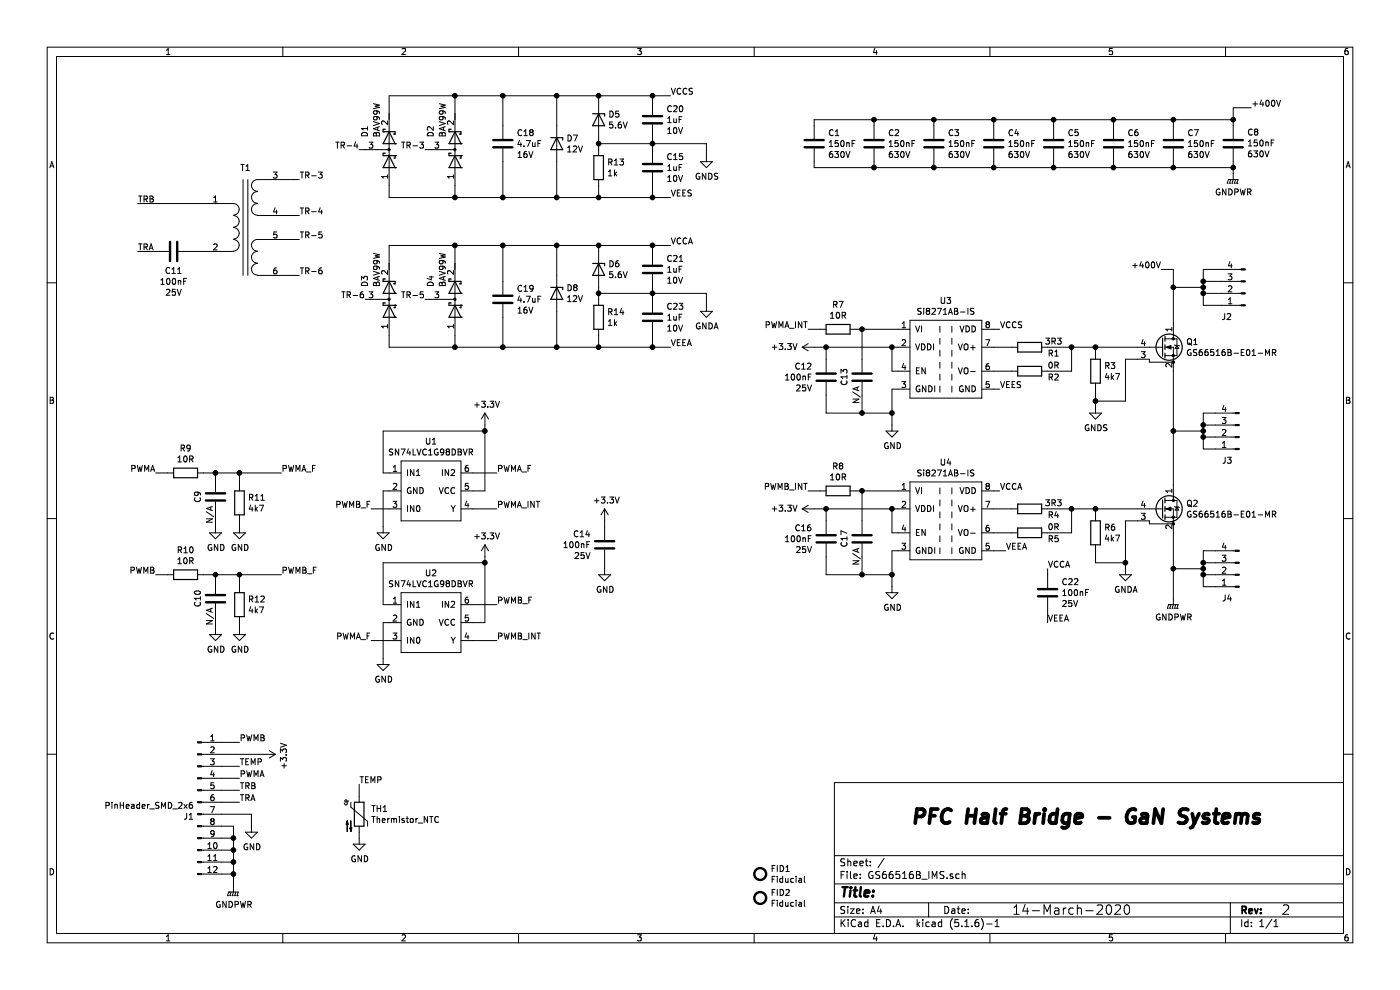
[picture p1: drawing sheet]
EESchema Schematic File Version 4
EELAYER 30 0
EELAYER END
$Descr A4 11693 8268
encoding utf-8
Sheet 1 1
Title ""
Date ""
Rev ""
Comp ""
Comment1 ""
Comment2 ""
Comment3 ""
Comment4 ""
$EndDescr
$Comp
L #MyLibrary:SI8271 U3
U 1 1
P 7900 3000
F 0 "U3" H 7900 3490 50  0000 C CNN
F 1 "Si8271AB-IS" H 7900 3399 50  0000 C CNN
F 2 "Package_SO:SOIC-8_3.9x4.9mm_P1.27mm" H 7900 3100 50  0001 C CNN
F 3 "" H 7900 3100 50  0001 C CNN
	1    7900 3000
	1    0    0    -1  
$EndComp
$Comp
L Connector:Conn_01x04_Male J2
U 1 1
P 10400 2450
F 0 "J2" H 10600 2650 50  0000 R CNN
F 1 "PinHeader_SMD_1x4" H 10700 2600 50  0001 R CNN
F 2 "bps-library:PinHeader_SMD_Horizontal_2.00mm_1x4_Modified" H 10400 2450 50  0001 C CNN
F 3 "~" H 10400 2450 50  0001 C CNN
	1    10400 2450
	-1   0    0    1   
$EndComp
$Comp
L Connector:Conn_01x04_Male J3
U 1 1
P 10350 3650
F 0 "J3" H 10450 3850 50  0000 C CNN
F 1 "PinHeader_SMD_1x4" H 10458 3840 50  0001 C CNN
F 2 "bps-library:PinHeader_SMD_Horizontal_2.00mm_1x4_Modified" H 10350 3650 50  0001 C CNN
F 3 "~" H 10350 3650 50  0001 C CNN
	1    10350 3650
	-1   0    0    1   
$EndComp
$Comp
L Connector:Conn_01x04_Male J4
U 1 1
P 10350 4800
F 0 "J4" H 10450 5000 50  0000 C CNN
F 1 "PinHeader_SMD_1x4" H 10458 4990 50  0001 C CNN
F 2 "bps-library:PinHeader_SMD_Horizontal_2.00mm_1x4_Modified" H 10350 4800 50  0001 C CNN
F 3 "~" H 10350 4800 50  0001 C CNN
	1    10350 4800
	-1   0    0    1   
$EndComp
$Comp
L Device:Transformer_1P_2S T1
U 1 1
P 2050 1900
F 0 "T1" H 2050 2400 50  0000 C CNN
F 1 " " H 2050 2390 50  0000 C CNN
F 2 "bps-library:Transformer_BPS_WCT.00171" H 2050 1900 50  0001 C CNN
F 3 "~" H 2050 1900 50  0001 C CNN
	1    2050 1900
	1    0    0    -1  
$EndComp
$Comp
L Device:C C1
U 1 1
P 6800 1200
F 0 "C1" H 6685 1291 50  0000 R CNN
F 1 "150nF" H 6685 1200 50  0000 R CNN
F 2 "Capacitor_SMD:C_1210_3225Metric" H 6838 1050 50  0001 C CNN
F 3 "~" H 6800 1200 50  0001 C CNN
F 4 "630V" H 6685 1109 50  0000 R CNN "Voltage"
	1    6800 1200
	-1   0    0    -1  
$EndComp
Wire Wire Line
	6800 1050 6800 1000
Wire Wire Line
	6800 1000 7300 1000
Wire Wire Line
	10300 1050 10300 1000
Wire Wire Line
	9800 1050 9800 1000
Connection ~ 9800 1000
Wire Wire Line
	9800 1000 10300 1000
Wire Wire Line
	9300 1050 9300 1000
Connection ~ 9300 1000
Wire Wire Line
	9300 1000 9800 1000
Wire Wire Line
	8800 1050 8800 1000
Connection ~ 8800 1000
Wire Wire Line
	8800 1000 9300 1000
Wire Wire Line
	8300 1050 8300 1000
Connection ~ 8300 1000
Wire Wire Line
	8300 1000 8800 1000
Wire Wire Line
	7800 1050 7800 1000
Connection ~ 7800 1000
Wire Wire Line
	7800 1000 8300 1000
Wire Wire Line
	7300 1050 7300 1000
Connection ~ 7300 1000
Wire Wire Line
	7300 1000 7800 1000
$Comp
L power:GNDPWR #PWR0101
U 1 1
P 9800 5000
F 0 "#PWR0101" H 9800 4800 50  0001 C CNN
F 1 "GNDPWR" H 9804 4846 50  0000 C CNN
F 2 "" H 9800 4950 50  0001 C CNN
F 3 "" H 9800 4950 50  0001 C CNN
	1    9800 5000
	1    0    0    -1  
$EndComp
$Comp
L power:GNDPWR #PWR0102
U 1 1
P 10300 1450
F 0 "#PWR0102" H 10300 1250 50  0001 C CNN
F 1 "GNDPWR" H 10304 1296 50  0000 C CNN
F 2 "" H 10300 1400 50  0001 C CNN
F 3 "" H 10300 1400 50  0001 C CNN
	1    10300 1450
	1    0    0    -1  
$EndComp
$Comp
L power:GNDS #PWR0106
U 1 1
P 9150 3400
F 0 "#PWR0106" H 9150 3150 50  0001 C CNN
F 1 "GNDS" H 9155 3227 50  0000 C CNN
F 2 "" H 9150 3400 50  0001 C CNN
F 3 "" H 9150 3400 50  0001 C CNN
	1    9150 3400
	1    0    0    -1  
$EndComp
Wire Wire Line
	8350 2750 8300 2750
Wire Wire Line
	8300 2900 8450 2900
Wire Wire Line
	10200 2550 10050 2550
Wire Wire Line
	10050 2550 10050 2450
Wire Wire Line
	10050 2250 10200 2250
Wire Wire Line
	10200 2450 10050 2450
Connection ~ 10050 2450
Wire Wire Line
	10050 2450 10050 2400
Wire Wire Line
	10050 2350 10200 2350
Connection ~ 10050 2350
Wire Wire Line
	10050 2350 10050 2250
Wire Wire Line
	10300 1350 10300 1400
Wire Wire Line
	10300 1400 9800 1400
Wire Wire Line
	9800 1400 9800 1350
Connection ~ 10300 1400
Wire Wire Line
	10300 1400 10300 1450
Wire Wire Line
	9800 1400 9300 1400
Wire Wire Line
	9300 1400 9300 1350
Connection ~ 9800 1400
Wire Wire Line
	9300 1400 8800 1400
Wire Wire Line
	8800 1400 8800 1350
Connection ~ 9300 1400
Wire Wire Line
	8800 1400 8300 1400
Wire Wire Line
	8300 1400 8300 1350
Connection ~ 8800 1400
Wire Wire Line
	8300 1400 7800 1400
Wire Wire Line
	7800 1400 7800 1350
Connection ~ 8300 1400
Wire Wire Line
	7800 1400 7300 1400
Wire Wire Line
	7300 1400 7300 1350
Connection ~ 7800 1400
Wire Wire Line
	8750 2900 8950 2900
Wire Wire Line
	8300 3100 8450 3100
Wire Wire Line
	8950 3100 8950 2900
Connection ~ 8950 2900
Wire Wire Line
	8950 2900 9150 2900
Wire Wire Line
	8750 3100 8950 3100
Wire Wire Line
	9150 2950 9150 2900
Connection ~ 9150 2900
Wire Wire Line
	9500 3000 9400 3000
$Comp
L Device:R R3
U 1 1
P 9150 3100
F 0 "R3" H 9220 3146 50  0000 L CNN
F 1 "4k7" H 9220 3055 50  0000 L CNN
F 2 "Resistor_SMD:R_0402_1005Metric" V 9080 3100 50  0001 C CNN
F 3 "~" H 9150 3100 50  0001 C CNN
	1    9150 3100
	1    0    0    -1  
$EndComp
Wire Wire Line
	9150 3250 9150 3350
Wire Wire Line
	9400 3000 9400 3350
Wire Wire Line
	8350 3250 8300 3250
Connection ~ 9150 3350
Wire Wire Line
	9150 2900 9500 2900
Wire Wire Line
	9150 3350 9400 3350
$Comp
L #MyLibrary:SI8271 U4
U 1 1
P 7900 4350
F 0 "U4" H 7900 4840 50  0000 C CNN
F 1 "Si8271AB-IS" H 7900 4749 50  0000 C CNN
F 2 "Package_SO:SOIC-8_3.9x4.9mm_P1.27mm" H 7900 4450 50  0001 C CNN
F 3 "" H 7900 4450 50  0001 C CNN
	1    7900 4350
	1    0    0    -1  
$EndComp
Wire Wire Line
	8350 4100 8300 4100
Wire Wire Line
	8300 4250 8450 4250
Wire Wire Line
	8750 4250 8950 4250
Wire Wire Line
	8300 4450 8450 4450
Wire Wire Line
	8950 4450 8950 4250
Connection ~ 8950 4250
Wire Wire Line
	8950 4250 9150 4250
Wire Wire Line
	8750 4450 8950 4450
Wire Wire Line
	9150 4300 9150 4250
Connection ~ 9150 4250
Wire Wire Line
	9500 4350 9400 4350
$Comp
L Device:R R6
U 1 1
P 9150 4450
F 0 "R6" H 9220 4496 50  0000 L CNN
F 1 "4k7" H 9220 4405 50  0000 L CNN
F 2 "Resistor_SMD:R_0402_1005Metric" V 9080 4450 50  0001 C CNN
F 3 "~" H 9150 4450 50  0001 C CNN
	1    9150 4450
	1    0    0    -1  
$EndComp
Wire Wire Line
	9150 4600 9150 4700
Wire Wire Line
	9400 4350 9400 4700
Wire Wire Line
	9150 4250 9500 4250
Wire Wire Line
	9150 4700 9400 4700
Wire Wire Line
	10150 3750 10050 3750
Wire Wire Line
	10050 3750 10050 3650
Wire Wire Line
	10050 3650 10150 3650
Wire Wire Line
	10150 3550 10050 3550
Wire Wire Line
	10050 3550 10050 3600
Connection ~ 10050 3650
Wire Wire Line
	10150 3450 10050 3450
Wire Wire Line
	10050 3450 10050 3550
Connection ~ 10050 3550
Wire Wire Line
	10050 3600 9800 3600
Connection ~ 10050 3600
Wire Wire Line
	10050 3600 10050 3650
Wire Wire Line
	10150 4600 10050 4600
Wire Wire Line
	10050 4600 10050 4700
Wire Wire Line
	10050 4700 10150 4700
Wire Wire Line
	10150 4800 10050 4800
Wire Wire Line
	10050 4800 10050 4750
Connection ~ 10050 4700
Wire Wire Line
	10150 4900 10050 4900
Wire Wire Line
	10050 4900 10050 4800
Connection ~ 10050 4800
Wire Wire Line
	9800 4450 9800 4750
Wire Wire Line
	10050 4750 9800 4750
Connection ~ 10050 4750
Wire Wire Line
	10050 4750 10050 4700
Connection ~ 9800 4750
Wire Wire Line
	9800 4750 9800 5000
Wire Wire Line
	10050 2400 9800 2400
Wire Wire Line
	9800 2400 9800 2700
Connection ~ 10050 2400
Wire Wire Line
	10050 2400 10050 2350
Wire Wire Line
	9800 2400 9800 2250
Connection ~ 9800 2400
Wire Wire Line
	9800 2250 9700 2250
Wire Wire Line
	10300 1000 10300 900 
Wire Wire Line
	10300 900  10450 900 
Connection ~ 10300 1000
Text Label 10450 900  0    50   ~ 0
+400V
Text Label 9700 2250 2    50   ~ 0
+400V
$Comp
L power:+3.3V #PWR0111
U 1 1
P 6800 2900
F 0 "#PWR0111" H 6800 2750 50  0001 C CNN
F 1 "+3.3V" V 6800 3150 50  0000 C CNN
F 2 "" H 6800 2900 50  0001 C CNN
F 3 "" H 6800 2900 50  0001 C CNN
	1    6800 2900
	0    -1   -1   0   
$EndComp
$Comp
L power:GNDA #PWR0109
U 1 1
P 9400 4750
F 0 "#PWR0109" H 9400 4500 50  0001 C CNN
F 1 "GNDA" H 9405 4577 50  0000 C CNN
F 2 "" H 9400 4750 50  0001 C CNN
F 3 "" H 9400 4750 50  0001 C CNN
	1    9400 4750
	1    0    0    -1  
$EndComp
$Comp
L Transistor_FET:C3M0065100K Q1
U 1 1
P 9700 2900
F 0 "Q1" H 9906 2946 50  0000 L CNN
F 1 "GS66516B-E01-MR" H 9906 2855 50  0000 L CNN
F 2 "bps-library:Transistor_GaN_GS66516B" H 9700 2900 50  0001 C CIN
F 3 "https://www.wolfspeed.com/media/downloads/961/C3M0065100K.pdf" H 9700 2900 50  0001 L CNN
	1    9700 2900
	1    0    0    -1  
$EndComp
$Comp
L Transistor_FET:C3M0065100K Q2
U 1 1
P 9700 4250
F 0 "Q2" H 9906 4296 50  0000 L CNN
F 1 "GS66516B-E01-MR" H 9906 4205 50  0000 L CNN
F 2 "bps-library:Transistor_GaN_GS66516B" H 9700 4250 50  0001 C CIN
F 3 "https://www.wolfspeed.com/media/downloads/961/C3M0065100K.pdf" H 9700 4250 50  0001 L CNN
	1    9700 4250
	1    0    0    -1  
$EndComp
$Comp
L Device:D_Schottky_x2_Serial_AKC D4
U 1 1
P 3800 2500
F 0 "D4" H 3900 2300 50  0000 L CNN
F 1 "BAV99W" H 3900 2400 50  0000 L CNN
F 2 "Package_TO_SOT_SMD:SOT-323_SC-70" H 3800 2500 50  0001 C CNN
F 3 "~" H 3800 2500 50  0001 C CNN
	1    3800 2500
	0    1    -1   0   
$EndComp
$Comp
L Device:C C11
U 1 1
P 1450 2100
F 0 "C11" V 1610 2100 50  0000 C CNN
F 1 "100nF" V 1701 2100 50  0000 C CNN
F 2 "Capacitor_SMD:C_0402_1005Metric" H 1488 1950 50  0001 C CNN
F 3 "~" H 1450 2100 50  0001 C CNN
F 4 "25V" V 1792 2100 50  0000 C CNN "Voltage"
	1    1450 2100
	0    1    1    0   
$EndComp
$Comp
L Device:R R7
U 1 1
P 7000 2750
F 0 "R7" V 6793 2750 50  0000 C CNN
F 1 "10R" V 6884 2750 50  0000 C CNN
F 2 "Resistor_SMD:R_0402_1005Metric" V 6930 2750 50  0001 C CNN
F 3 "~" H 7000 2750 50  0001 C CNN
	1    7000 2750
	0    1    1    0   
$EndComp
$Comp
L Device:C C13
U 1 1
P 7200 3150
F 0 "C13" V 7050 3150 50  0000 C CNN
F 1 "N/A" V 7150 3000 50  0000 C CNN
F 2 "Capacitor_SMD:C_0402_1005Metric" H 7238 3000 50  0001 C CNN
F 3 "~" H 7200 3150 50  0001 C CNN
	1    7200 3150
	1    0    0    -1  
$EndComp
Wire Wire Line
	6800 2900 6900 2900
Wire Wire Line
	7500 3100 7450 3100
Wire Wire Line
	7450 3100 7450 2900
Wire Wire Line
	7450 2900 7500 2900
Wire Wire Line
	7500 3250 7450 3250
Wire Wire Line
	7200 3450 7200 3300
$Comp
L Device:C C12
U 1 1
P 6900 3150
F 0 "C12" H 6786 3241 50  0000 R CNN
F 1 "100nF" H 6786 3150 50  0000 R CNN
F 2 "Capacitor_SMD:C_0402_1005Metric" H 6938 3000 50  0001 C CNN
F 3 "~" H 6900 3150 50  0001 C CNN
F 4 "25V" H 6786 3059 50  0000 R CNN "Voltage"
	1    6900 3150
	1    0    0    -1  
$EndComp
Wire Wire Line
	7200 3450 6900 3450
Wire Wire Line
	6900 3450 6900 3300
Connection ~ 7200 3450
Wire Wire Line
	6900 3000 6900 2900
Connection ~ 6900 2900
$Comp
L power:GND #PWR0117
U 1 1
P 7450 3550
F 0 "#PWR0117" H 7450 3300 50  0001 C CNN
F 1 "GND" H 7455 3377 50  0000 C CNN
F 2 "" H 7450 3550 50  0001 C CNN
F 3 "" H 7450 3550 50  0001 C CNN
	1    7450 3550
	1    0    0    -1  
$EndComp
Wire Wire Line
	7150 2750 7200 2750
Wire Wire Line
	7200 3000 7200 2750
Connection ~ 7200 2750
Wire Wire Line
	6850 2750 6750 2750
Text Label 6750 2750 2    50   ~ 0
PWMA_INT
Wire Wire Line
	7450 3250 7450 3450
Wire Wire Line
	7200 3450 7450 3450
Connection ~ 7450 3450
Wire Wire Line
	7450 3450 7450 3550
Wire Wire Line
	6900 2900 7450 2900
Connection ~ 7450 2900
Wire Wire Line
	7200 2750 7500 2750
$Comp
L power:+3.3V #PWR0107
U 1 1
P 6800 4250
F 0 "#PWR0107" H 6800 4100 50  0001 C CNN
F 1 "+3.3V" V 6800 4500 50  0000 C CNN
F 2 "" H 6800 4250 50  0001 C CNN
F 3 "" H 6800 4250 50  0001 C CNN
	1    6800 4250
	0    -1   -1   0   
$EndComp
$Comp
L Device:R R8
U 1 1
P 7000 4100
F 0 "R8" V 6793 4100 50  0000 C CNN
F 1 "10R" V 6884 4100 50  0000 C CNN
F 2 "Resistor_SMD:R_0402_1005Metric" V 6930 4100 50  0001 C CNN
F 3 "~" H 7000 4100 50  0001 C CNN
	1    7000 4100
	0    1    1    0   
$EndComp
$Comp
L Device:C C17
U 1 1
P 7200 4500
F 0 "C17" V 7050 4500 50  0000 C CNN
F 1 "N/A" V 7150 4350 50  0000 C CNN
F 2 "Capacitor_SMD:C_0402_1005Metric" H 7238 4350 50  0001 C CNN
F 3 "~" H 7200 4500 50  0001 C CNN
	1    7200 4500
	1    0    0    -1  
$EndComp
Wire Wire Line
	6800 4250 6900 4250
Wire Wire Line
	7500 4450 7450 4450
Wire Wire Line
	7450 4450 7450 4250
Wire Wire Line
	7450 4250 7500 4250
Wire Wire Line
	7500 4600 7450 4600
Wire Wire Line
	7200 4800 7200 4650
$Comp
L Device:C C16
U 1 1
P 6900 4500
F 0 "C16" H 6786 4591 50  0000 R CNN
F 1 "100nF" H 6786 4500 50  0000 R CNN
F 2 "Capacitor_SMD:C_0402_1005Metric" H 6938 4350 50  0001 C CNN
F 3 "~" H 6900 4500 50  0001 C CNN
F 4 "25V" H 6786 4409 50  0000 R CNN "Voltage"
	1    6900 4500
	1    0    0    -1  
$EndComp
Wire Wire Line
	7200 4800 6900 4800
Wire Wire Line
	6900 4800 6900 4650
Connection ~ 7200 4800
Wire Wire Line
	6900 4350 6900 4250
Connection ~ 6900 4250
$Comp
L power:GND #PWR0118
U 1 1
P 7450 4900
F 0 "#PWR0118" H 7450 4650 50  0001 C CNN
F 1 "GND" H 7455 4727 50  0000 C CNN
F 2 "" H 7450 4900 50  0001 C CNN
F 3 "" H 7450 4900 50  0001 C CNN
	1    7450 4900
	1    0    0    -1  
$EndComp
Wire Wire Line
	7150 4100 7200 4100
Wire Wire Line
	7200 4350 7200 4100
Connection ~ 7200 4100
Wire Wire Line
	6850 4100 6750 4100
Text Label 6750 4100 2    50   ~ 0
PWMB_INT
Wire Wire Line
	7450 4600 7450 4800
Wire Wire Line
	7200 4800 7450 4800
Connection ~ 7450 4800
Wire Wire Line
	7450 4800 7450 4900
Wire Wire Line
	6900 4250 7450 4250
Connection ~ 7450 4250
Wire Wire Line
	7200 4100 7500 4100
$Comp
L Device:C C14
U 1 1
P 5050 4550
F 0 "C14" H 4936 4641 50  0000 R CNN
F 1 "100nF" H 4936 4550 50  0000 R CNN
F 2 "Capacitor_SMD:C_0402_1005Metric" H 5088 4400 50  0001 C CNN
F 3 "~" H 5050 4550 50  0001 C CNN
F 4 "25V" H 4936 4459 50  0000 R CNN "Voltage"
	1    5050 4550
	1    0    0    -1  
$EndComp
Wire Wire Line
	5050 4750 5050 4700
Wire Wire Line
	5050 4350 5050 4400
Wire Wire Line
	3600 2500 3550 2500
Text Label 3550 2500 2    50   ~ 0
TR-5
Text Label 3050 2500 2    50   ~ 0
TR-6
Wire Wire Line
	3250 2800 3250 2900
Wire Wire Line
	3250 2900 3800 2900
Wire Wire Line
	3800 2900 3800 2800
Wire Wire Line
	3250 2200 3250 2050
Wire Wire Line
	3250 2050 3800 2050
Wire Wire Line
	3800 2050 3800 2200
Connection ~ 3800 2050
Wire Wire Line
	3800 2900 4200 2900
Connection ~ 3800 2900
Wire Wire Line
	3800 2050 4200 2050
$Comp
L Device:C C19
U 1 1
P 4200 2500
F 0 "C19" H 4085 2591 50  0000 R CNN
F 1 "4.7uF" H 4085 2500 50  0000 R CNN
F 2 "Capacitor_SMD:C_0805_2012Metric" H 4238 2350 50  0001 C CNN
F 3 "~" H 4200 2500 50  0001 C CNN
F 4 "16V" H 4085 2409 50  0000 R CNN "Voltage"
	1    4200 2500
	-1   0    0    -1  
$EndComp
Wire Wire Line
	4200 2650 4200 2900
$Comp
L Device:C C21
U 1 1
P 5450 2250
F 0 "C21" H 5565 2341 50  0000 L CNN
F 1 "1uF" H 5565 2250 50  0000 L CNN
F 2 "Capacitor_SMD:C_0402_1005Metric" H 5488 2100 50  0001 C CNN
F 3 "~" H 5450 2250 50  0001 C CNN
F 4 "10V" H 5565 2159 50  0000 L CNN "Voltage"
	1    5450 2250
	1    0    0    -1  
$EndComp
Text Label 5600 2050 0    50   ~ 0
VCCA
$Comp
L Device:D_Schottky_x2_Serial_AKC D1
U 1 1
P 3250 1250
F 0 "D1" H 3350 1050 50  0000 L CNN
F 1 "BAV99W" H 3350 1150 50  0000 L CNN
F 2 "Package_TO_SOT_SMD:SOT-323_SC-70" H 3250 1250 50  0001 C CNN
F 3 "~" H 3250 1250 50  0001 C CNN
	1    3250 1250
	0    1    -1   0   
$EndComp
$Comp
L Device:D_Schottky_x2_Serial_AKC D2
U 1 1
P 3800 1250
F 0 "D2" H 3900 1050 50  0000 L CNN
F 1 "BAV99W" H 3900 1150 50  0000 L CNN
F 2 "Package_TO_SOT_SMD:SOT-323_SC-70" H 3800 1250 50  0001 C CNN
F 3 "~" H 3800 1250 50  0001 C CNN
	1    3800 1250
	0    1    -1   0   
$EndComp
Wire Wire Line
	3600 1250 3550 1250
Text Label 3000 1250 2    50   ~ 0
TR-4
Text Label 3550 1250 2    50   ~ 0
TR-3
Wire Wire Line
	3250 1650 3800 1650
Wire Wire Line
	3250 950  3250 800 
Wire Wire Line
	3250 800  3800 800 
Wire Wire Line
	3800 800  3800 950 
Connection ~ 3800 800 
Wire Wire Line
	3800 1650 4200 1650
Connection ~ 3800 1650
Wire Wire Line
	3800 800  4200 800 
$Comp
L Device:C C18
U 1 1
P 4200 1200
F 0 "C18" H 4315 1291 50  0000 L CNN
F 1 "4.7uF" H 4315 1200 50  0000 L CNN
F 2 "Capacitor_SMD:C_0805_2012Metric" H 4238 1050 50  0001 C CNN
F 3 "~" H 4200 1200 50  0001 C CNN
F 4 "16V" H 4315 1109 50  0000 L CNN "Voltage"
	1    4200 1200
	1    0    0    -1  
$EndComp
Text Label 5600 800  0    50   ~ 0
VCCS
Wire Wire Line
	1650 2100 1600 2100
Wire Wire Line
	1300 2100 1150 2100
Wire Wire Line
	1650 1700 1150 1700
$Comp
L Device:Thermistor_NTC TH1
U 1 1
P 3000 6800
F 0 "TH1" H 3098 6846 50  0000 L CNN
F 1 "Thermistor_NTC" H 3098 6755 50  0000 L CNN
F 2 "Resistor_SMD:R_0603_1608Metric" H 3000 6850 50  0001 C CNN
F 3 "~" H 3000 6850 50  0001 C CNN
	1    3000 6800
	1    0    0    -1  
$EndComp
$Comp
L power:GND #PWR0113
U 1 1
P 3000 7000
F 0 "#PWR0113" H 3000 6750 50  0001 C CNN
F 1 "GND" H 3005 6827 50  0000 C CNN
F 2 "" H 3000 7000 50  0001 C CNN
F 3 "" H 3000 7000 50  0001 C CNN
	1    3000 7000
	1    0    0    -1  
$EndComp
Wire Wire Line
	2450 1500 2500 1500
Wire Wire Line
	2450 1800 2500 1800
Wire Wire Line
	2450 2000 2500 2000
Wire Wire Line
	2450 2300 2500 2300
Text Label 2500 1500 0    50   ~ 0
TR-3
Text Label 2500 1800 0    50   ~ 0
TR-4
Text Label 2500 2000 0    50   ~ 0
TR-5
Text Label 2500 2300 0    50   ~ 0
TR-6
Wire Wire Line
	4200 800  4200 1050
Wire Wire Line
	4200 2050 4200 2350
$Comp
L Device:C C20
U 1 1
P 5450 1000
F 0 "C20" H 5565 1091 50  0000 L CNN
F 1 "1uF" H 5565 1000 50  0000 L CNN
F 2 "Capacitor_SMD:C_0402_1005Metric" H 5488 850 50  0001 C CNN
F 3 "~" H 5450 1000 50  0001 C CNN
F 4 "10V" H 5565 909 50  0000 L CNN "Voltage"
	1    5450 1000
	1    0    0    -1  
$EndComp
Text Label 8350 4100 0    50   ~ 0
VCCA
Text Label 8350 2750 0    50   ~ 0
VCCS
Wire Wire Line
	1850 7300 1950 7300
Wire Wire Line
	1950 7300 1950 7200
Wire Wire Line
	1950 7200 1850 7200
Wire Wire Line
	1850 7100 1950 7100
Wire Wire Line
	1950 7100 1950 7200
Connection ~ 1950 7200
Wire Wire Line
	1850 7000 1950 7000
Wire Wire Line
	1950 7000 1950 7100
Connection ~ 1950 7100
Wire Wire Line
	1850 6900 1950 6900
Wire Wire Line
	1950 6900 1950 7000
Connection ~ 1950 7000
$Comp
L power:GNDPWR #PWR0119
U 1 1
P 1950 7400
F 0 "#PWR0119" H 1950 7200 50  0001 C CNN
F 1 "GNDPWR" H 1954 7246 50  0000 C CNN
F 2 "" H 1950 7350 50  0001 C CNN
F 3 "" H 1950 7350 50  0001 C CNN
	1    1950 7400
	1    0    0    -1  
$EndComp
Wire Wire Line
	1950 7400 1950 7300
Connection ~ 1950 7300
$Comp
L Device:C C22
U 1 1
P 8750 4950
F 0 "C22" H 8865 5041 50  0000 L CNN
F 1 "100nF" H 8865 4950 50  0000 L CNN
F 2 "Capacitor_SMD:C_0402_1005Metric" H 8788 4800 50  0001 C CNN
F 3 "~" H 8750 4950 50  0001 C CNN
F 4 "25V" H 8865 4859 50  0000 L CNN "Voltage"
	1    8750 4950
	1    0    0    -1  
$EndComp
Wire Wire Line
	1850 6200 2000 6200
Wire Wire Line
	1850 6300 2200 6300
Text Label 2000 6200 0    50   ~ 0
PWMB
Text Label 2000 6500 0    50   ~ 0
PWMA
Wire Wire Line
	1850 6400 2000 6400
Wire Wire Line
	1850 6600 2000 6600
Wire Wire Line
	1850 6700 2000 6700
$Comp
L power:GND #PWR0120
U 1 1
P 2100 6900
F 0 "#PWR0120" H 2100 6650 50  0001 C CNN
F 1 "GND" H 2105 6727 50  0000 C CNN
F 2 "" H 2100 6900 50  0001 C CNN
F 3 "" H 2100 6900 50  0001 C CNN
	1    2100 6900
	1    0    0    -1  
$EndComp
Wire Wire Line
	3000 6650 3000 6550
Text Label 3000 6550 0    50   ~ 0
TEMP
Text Label 2000 6400 0    50   ~ 0
TEMP
Text Label 1150 1700 0    50   ~ 0
TRB
Text Label 1150 2100 0    50   ~ 0
TRA
Text Label 2000 6600 0    50   ~ 0
TRB
Text Label 2000 6700 0    50   ~ 0
TRA
Wire Wire Line
	1850 6800 2100 6800
Wire Wire Line
	2100 6800 2100 6900
$Comp
L power:+3.3V #PWR0121
U 1 1
P 2200 6300
F 0 "#PWR0121" H 2200 6150 50  0001 C CNN
F 1 "+3.3V" H 2215 6473 50  0000 C CNN
F 2 "" H 2200 6300 50  0001 C CNN
F 3 "" H 2200 6300 50  0001 C CNN
	1    2200 6300
	0    1    1    0   
$EndComp
Wire Wire Line
	2000 6500 1850 6500
$Comp
L Mechanical:Fiducial FID1
U 1 1
P 6350 7300
F 0 "FID1" H 6435 7346 50  0000 L CNN
F 1 "Fiducial" H 6435 7255 50  0000 L CNN
F 2 "Fiducial:Fiducial_0.5mm_Mask1mm" H 6350 7300 50  0001 C CNN
F 3 "~" H 6350 7300 50  0001 C CNN
	1    6350 7300
	1    0    0    -1  
$EndComp
$Comp
L Mechanical:Fiducial FID2
U 1 1
P 6350 7500
F 0 "FID2" H 6435 7546 50  0000 L CNN
F 1 "Fiducial" H 6435 7455 50  0000 L CNN
F 2 "Fiducial:Fiducial_0.5mm_Mask1mm" H 6350 7500 50  0001 C CNN
F 3 "~" H 6350 7500 50  0001 C CNN
	1    6350 7500
	1    0    0    -1  
$EndComp
Wire Wire Line
	6800 1400 6800 1350
Wire Wire Line
	7300 1400 6800 1400
$Comp
L Device:C C2
U 1 1
P 7300 1200
F 0 "C2" H 7185 1291 50  0000 R CNN
F 1 "150nF" H 7185 1200 50  0000 R CNN
F 2 "Capacitor_SMD:C_1210_3225Metric" H 7338 1050 50  0001 C CNN
F 3 "~" H 7300 1200 50  0001 C CNN
F 4 "630V" H 7185 1109 50  0000 R CNN "Voltage"
	1    7300 1200
	-1   0    0    -1  
$EndComp
$Comp
L Device:C C3
U 1 1
P 7800 1200
F 0 "C3" H 7685 1291 50  0000 R CNN
F 1 "150nF" H 7685 1200 50  0000 R CNN
F 2 "Capacitor_SMD:C_1210_3225Metric" H 7838 1050 50  0001 C CNN
F 3 "~" H 7800 1200 50  0001 C CNN
F 4 "630V" H 7685 1109 50  0000 R CNN "Voltage"
	1    7800 1200
	-1   0    0    -1  
$EndComp
$Comp
L Device:C C4
U 1 1
P 8300 1200
F 0 "C4" H 8185 1291 50  0000 R CNN
F 1 "150nF" H 8185 1200 50  0000 R CNN
F 2 "Capacitor_SMD:C_1210_3225Metric" H 8338 1050 50  0001 C CNN
F 3 "~" H 8300 1200 50  0001 C CNN
F 4 "630V" H 8185 1109 50  0000 R CNN "Voltage"
	1    8300 1200
	-1   0    0    -1  
$EndComp
$Comp
L Device:C C5
U 1 1
P 8800 1200
F 0 "C5" H 8685 1291 50  0000 R CNN
F 1 "150nF" H 8685 1200 50  0000 R CNN
F 2 "Capacitor_SMD:C_1210_3225Metric" H 8838 1050 50  0001 C CNN
F 3 "~" H 8800 1200 50  0001 C CNN
F 4 "630V" H 8685 1109 50  0000 R CNN "Voltage"
	1    8800 1200
	-1   0    0    -1  
$EndComp
$Comp
L Device:C C6
U 1 1
P 9300 1200
F 0 "C6" H 9185 1291 50  0000 R CNN
F 1 "150nF" H 9185 1200 50  0000 R CNN
F 2 "Capacitor_SMD:C_1210_3225Metric" H 9338 1050 50  0001 C CNN
F 3 "~" H 9300 1200 50  0001 C CNN
F 4 "630V" H 9185 1109 50  0000 R CNN "Voltage"
	1    9300 1200
	-1   0    0    -1  
$EndComp
$Comp
L Device:C C7
U 1 1
P 9800 1200
F 0 "C7" H 9685 1291 50  0000 R CNN
F 1 "150nF" H 9685 1200 50  0000 R CNN
F 2 "Capacitor_SMD:C_1210_3225Metric" H 9838 1050 50  0001 C CNN
F 3 "~" H 9800 1200 50  0001 C CNN
F 4 "630V" H 9685 1109 50  0000 R CNN "Voltage"
	1    9800 1200
	-1   0    0    -1  
$EndComp
$Comp
L Device:C C8
U 1 1
P 10300 1200
F 0 "C8" H 10185 1109 50  0000 R CNN
F 1 "150nF" H 10185 1200 50  0000 R CNN
F 2 "Capacitor_SMD:C_1210_3225Metric" H 10338 1050 50  0001 C CNN
F 3 "~" H 10300 1200 50  0001 C CNN
F 4 "630V" H 10185 1291 50  0000 R CNN "Voltage"
	1    10300 1200
	-1   0    0    1   
$EndComp
Connection ~ 7300 1400
$Comp
L power:GND #PWR0104
U 1 1
P 5050 4750
F 0 "#PWR0104" H 5050 4500 50  0001 C CNN
F 1 "GND" H 5055 4577 50  0000 C CNN
F 2 "" H 5050 4750 50  0001 C CNN
F 3 "" H 5050 4750 50  0001 C CNN
	1    5050 4750
	1    0    0    -1  
$EndComp
$Comp
L power:+3.3V #PWR0108
U 1 1
P 5050 4350
F 0 "#PWR0108" H 5050 4200 50  0001 C CNN
F 1 "+3.3V" H 5065 4523 50  0000 C CNN
F 2 "" H 5050 4350 50  0001 C CNN
F 3 "" H 5050 4350 50  0001 C CNN
	1    5050 4350
	1    0    0    -1  
$EndComp
Text Notes 7600 6900 0    118  Italic 24
PFC Half Bridge - GaN Systems
Text Notes 10700 7650 0    79   ~ 0
2
Text Notes 8450 7650 0    79   ~ 0
14-March-2020
Wire Wire Line
	3000 7000 3000 6950
$Comp
L Device:D_Schottky_x2_Serial_AKC D3
U 1 1
P 3250 2500
F 0 "D3" H 3350 2300 50  0000 L CNN
F 1 "BAV99W" H 3350 2400 50  0000 L CNN
F 2 "Package_TO_SOT_SMD:SOT-323_SC-70" H 3250 2500 50  0001 C CNN
F 3 "~" H 3250 2500 50  0001 C CNN
	1    3250 2500
	0    1    -1   0   
$EndComp
$Comp
L Connector:Conn_01x12_Male J1
U 1 1
P 1650 6700
F 0 "J1" H 1622 6582 50  0000 R CNN
F 1 "PinHeader_SMD_2x6" H 1622 6673 50  0000 R CNN
F 2 "bps-library:PinHeader_SMD_Horizontal_2.00mm_2x6" H 1650 6700 50  0001 C CNN
F 3 "~" H 1650 6700 50  0001 C CNN
	1    1650 6700
	1    0    0    -1  
$EndComp
$Comp
L Device:C C15
U 1 1
P 5450 1400
F 0 "C15" H 5565 1491 50  0000 L CNN
F 1 "1uF" H 5565 1400 50  0000 L CNN
F 2 "Capacitor_SMD:C_0402_1005Metric" H 5488 1250 50  0001 C CNN
F 3 "~" H 5450 1400 50  0001 C CNN
F 4 "10V" H 5565 1309 50  0000 L CNN "Voltage"
	1    5450 1400
	1    0    0    -1  
$EndComp
$Comp
L Device:D_Zener D5
U 1 1
P 5000 1000
F 0 "D5" V 4954 1079 50  0000 L CNN
F 1 "5.6V" V 5045 1079 50  0000 L CNN
F 2 "Diode_SMD:D_SOD-523" H 5000 1000 50  0001 C CNN
F 3 "~" H 5000 1000 50  0001 C CNN
F 4 "5.6V" H 5000 1000 50  0001 C CNN "Voltage"
	1    5000 1000
	0    1    1    0   
$EndComp
$Comp
L Device:R R13
U 1 1
P 5000 1400
F 0 "R13" H 5070 1446 50  0000 L CNN
F 1 "1k" H 5070 1355 50  0000 L CNN
F 2 "Resistor_SMD:R_0402_1005Metric" V 4930 1400 50  0001 C CNN
F 3 "~" H 5000 1400 50  0001 C CNN
	1    5000 1400
	1    0    0    -1  
$EndComp
Wire Wire Line
	5450 1250 5450 1200
Wire Wire Line
	5450 1200 5000 1200
Wire Wire Line
	5000 1200 5000 1250
Connection ~ 5450 1200
Wire Wire Line
	5450 1200 5450 1150
Wire Wire Line
	5000 1200 5000 1150
Connection ~ 5000 1200
Wire Wire Line
	5000 850  5000 800 
Connection ~ 5000 800 
Wire Wire Line
	5000 800  5450 800 
Wire Wire Line
	5450 850  5450 800 
Connection ~ 5450 800 
Wire Wire Line
	5000 1650 5450 1650
$Comp
L power:GNDS #PWR0103
U 1 1
P 5900 1300
F 0 "#PWR0103" H 5900 1050 50  0001 C CNN
F 1 "GNDS" H 5905 1127 50  0000 C CNN
F 2 "" H 5900 1300 50  0001 C CNN
F 3 "" H 5900 1300 50  0001 C CNN
	1    5900 1300
	1    0    0    -1  
$EndComp
Wire Wire Line
	5450 1200 5900 1200
Wire Wire Line
	5900 1200 5900 1300
Connection ~ 5450 1650
Text Label 5600 1650 0    50   ~ 0
VEES
Wire Wire Line
	9150 3350 9150 3400
Text Label 8350 3250 0    50   ~ 0
VEES
Wire Wire Line
	9400 4700 9400 4750
Connection ~ 9400 4700
Wire Wire Line
	8400 4600 8300 4600
Text Label 8400 4600 0    50   ~ 0
VEEA
$Comp
L Device:C C23
U 1 1
P 5450 2650
F 0 "C23" H 5565 2741 50  0000 L CNN
F 1 "1uF" H 5565 2650 50  0000 L CNN
F 2 "Capacitor_SMD:C_0402_1005Metric" H 5488 2500 50  0001 C CNN
F 3 "~" H 5450 2650 50  0001 C CNN
F 4 "10V" H 5565 2559 50  0000 L CNN "Voltage"
	1    5450 2650
	1    0    0    -1  
$EndComp
$Comp
L Device:D_Zener D6
U 1 1
P 5000 2250
F 0 "D6" V 4954 2329 50  0000 L CNN
F 1 "5.6V" V 5045 2329 50  0000 L CNN
F 2 "Diode_SMD:D_SOD-523" H 5000 2250 50  0001 C CNN
F 3 "~" H 5000 2250 50  0001 C CNN
F 4 "5.6V" H 5000 2250 50  0001 C CNN "Voltage"
	1    5000 2250
	0    1    1    0   
$EndComp
$Comp
L Device:R R14
U 1 1
P 5000 2650
F 0 "R14" H 5070 2696 50  0000 L CNN
F 1 "1k" H 5070 2605 50  0000 L CNN
F 2 "Resistor_SMD:R_0402_1005Metric" V 4930 2650 50  0001 C CNN
F 3 "~" H 5000 2650 50  0001 C CNN
	1    5000 2650
	1    0    0    -1  
$EndComp
Wire Wire Line
	5450 2500 5450 2450
Wire Wire Line
	5450 2450 5000 2450
Wire Wire Line
	5000 2450 5000 2500
Connection ~ 5450 2450
Wire Wire Line
	5450 2450 5450 2400
Wire Wire Line
	5000 2450 5000 2400
Connection ~ 5000 2450
Wire Wire Line
	5000 2100 5000 2050
Wire Wire Line
	5450 2100 5450 2050
Wire Wire Line
	5450 2450 5900 2450
Wire Wire Line
	5900 2450 5900 2550
Connection ~ 5000 2050
Wire Wire Line
	5000 2050 5450 2050
Connection ~ 5450 2050
Wire Wire Line
	5000 2800 5000 2900
Wire Wire Line
	5450 2900 5450 2800
Wire Wire Line
	5450 2900 5600 2900
Connection ~ 5450 2900
Wire Wire Line
	5000 2900 5450 2900
Text Label 5600 2900 0    50   ~ 0
VEEA
Connection ~ 5000 1650
Connection ~ 5000 2900
Wire Wire Line
	5450 2050 5600 2050
$Comp
L Device:R R1
U 1 1
P 8600 2900
F 0 "R1" V 8650 3100 50  0000 C CNN
F 1 "3R3" V 8550 3100 50  0000 C CNN
F 2 "Resistor_SMD:R_0402_1005Metric" V 8530 2900 50  0001 C CNN
F 3 "~" H 8600 2900 50  0001 C CNN
	1    8600 2900
	0    1    1    0   
$EndComp
Wire Wire Line
	5450 800  5600 800 
$Comp
L Device:R R4
U 1 1
P 8600 4250
F 0 "R4" V 8650 4450 50  0000 C CNN
F 1 "3R3" V 8550 4450 50  0000 C CNN
F 2 "Resistor_SMD:R_0402_1005Metric" V 8530 4250 50  0001 C CNN
F 3 "~" H 8600 4250 50  0001 C CNN
	1    8600 4250
	0    1    1    0   
$EndComp
$Comp
L Device:R R2
U 1 1
P 8600 3100
F 0 "R2" V 8650 3300 50  0000 C CNN
F 1 "0R" V 8550 3300 50  0000 C CNN
F 2 "Resistor_SMD:R_0402_1005Metric" V 8530 3100 50  0001 C CNN
F 3 "~" H 8600 3100 50  0001 C CNN
	1    8600 3100
	0    1    1    0   
$EndComp
$Comp
L Device:D_Zener D7
U 1 1
P 4650 1200
F 0 "D7" V 4604 1279 50  0000 L CNN
F 1 "12V" V 4695 1279 50  0000 L CNN
F 2 "Diode_SMD:D_SOD-523" H 4650 1200 50  0001 C CNN
F 3 "~" H 4650 1200 50  0001 C CNN
F 4 "12V" H 4650 1200 50  0001 C CNN "Voltage"
	1    4650 1200
	0    1    1    0   
$EndComp
$Comp
L Device:D_Zener D8
U 1 1
P 4650 2450
F 0 "D8" V 4604 2529 50  0000 L CNN
F 1 "12V" V 4695 2529 50  0000 L CNN
F 2 "Diode_SMD:D_SOD-523" H 4650 2450 50  0001 C CNN
F 3 "~" H 4650 2450 50  0001 C CNN
	1    4650 2450
	0    1    1    0   
$EndComp
Wire Wire Line
	4650 2600 4650 2900
Wire Wire Line
	4650 2900 5000 2900
Wire Wire Line
	4650 2050 5000 2050
Wire Wire Line
	4650 2050 4650 2300
Wire Wire Line
	4650 1650 5000 1650
Wire Wire Line
	4650 1050 4650 800 
Wire Wire Line
	4650 800  5000 800 
$Comp
L power:GNDA #PWR0105
U 1 1
P 5900 2550
F 0 "#PWR0105" H 5900 2300 50  0001 C CNN
F 1 "GNDA" H 5905 2377 50  0000 C CNN
F 2 "" H 5900 2550 50  0001 C CNN
F 3 "" H 5900 2550 50  0001 C CNN
	1    5900 2550
	1    0    0    -1  
$EndComp
Text Label 8750 5200 0    50   ~ 0
VEEA
Text Label 8750 4750 0    50   ~ 0
VCCA
Wire Wire Line
	8750 4800 8750 4750
Wire Wire Line
	8750 5100 8750 5200
Wire Wire Line
	4200 800  4650 800 
Connection ~ 4200 800 
Connection ~ 4650 800 
Wire Wire Line
	4650 1650 4200 1650
Connection ~ 4650 1650
Connection ~ 4200 1650
Wire Wire Line
	4200 2050 4650 2050
Connection ~ 4200 2050
Connection ~ 4650 2050
Wire Wire Line
	4650 2900 4200 2900
Connection ~ 4650 2900
Connection ~ 4200 2900
Wire Wire Line
	5450 1650 5600 1650
Wire Wire Line
	5450 1550 5450 1650
Wire Wire Line
	5000 1550 5000 1650
Wire Wire Line
	4650 1350 4650 1650
Wire Wire Line
	4200 1350 4200 1650
Wire Wire Line
	3800 1550 3800 1650
Wire Wire Line
	3250 1550 3250 1650
Wire Wire Line
	1800 3950 2000 3950
Connection ~ 1800 3950
Wire Wire Line
	1800 4000 1800 3950
Wire Wire Line
	2000 3950 2350 3950
Connection ~ 2000 3950
Wire Wire Line
	1700 3950 1800 3950
Wire Wire Line
	2000 4050 2000 3950
Wire Wire Line
	2000 4400 2000 4350
$Comp
L power:GND #PWR0124
U 1 1
P 2000 4400
F 0 "#PWR0124" H 2000 4150 50  0001 C CNN
F 1 "GND" H 2005 4227 50  0000 C CNN
F 2 "" H 2000 4400 50  0001 C CNN
F 3 "" H 2000 4400 50  0001 C CNN
	1    2000 4400
	1    0    0    -1  
$EndComp
$Comp
L Device:R R11
U 1 1
P 2000 4200
F 0 "R11" H 2070 4246 50  0000 L CNN
F 1 "4k7" H 2070 4155 50  0000 L CNN
F 2 "Resistor_SMD:R_0402_1005Metric" V 1930 4200 50  0001 C CNN
F 3 "~" H 2000 4200 50  0001 C CNN
	1    2000 4200
	1    0    0    -1  
$EndComp
$Comp
L power:GND #PWR0123
U 1 1
P 1800 4400
F 0 "#PWR0123" H 1800 4150 50  0001 C CNN
F 1 "GND" H 1805 4227 50  0000 C CNN
F 2 "" H 1800 4400 50  0001 C CNN
F 3 "" H 1800 4400 50  0001 C CNN
	1    1800 4400
	1    0    0    -1  
$EndComp
Wire Wire Line
	1800 4300 1800 4400
$Comp
L Device:C C9
U 1 1
P 1800 4150
F 0 "C9" V 1650 4150 50  0000 C CNN
F 1 "N/A" V 1750 4000 50  0000 C CNN
F 2 "Capacitor_SMD:C_0402_1005Metric" H 1838 4000 50  0001 C CNN
F 3 "~" H 1800 4150 50  0001 C CNN
	1    1800 4150
	1    0    0    -1  
$EndComp
$Comp
L Device:R R9
U 1 1
P 1550 3950
F 0 "R9" V 1343 3950 50  0000 C CNN
F 1 "10R" V 1434 3950 50  0000 C CNN
F 2 "Resistor_SMD:R_0402_1005Metric" V 1480 3950 50  0001 C CNN
F 3 "~" H 1550 3950 50  0001 C CNN
	1    1550 3950
	0    1    1    0   
$EndComp
Wire Wire Line
	2000 4800 1800 4800
Connection ~ 2000 4800
Wire Wire Line
	2000 4900 2000 4800
Wire Wire Line
	2000 5250 2000 5200
$Comp
L power:GND #PWR0122
U 1 1
P 2000 5250
F 0 "#PWR0122" H 2000 5000 50  0001 C CNN
F 1 "GND" H 2005 5077 50  0000 C CNN
F 2 "" H 2000 5250 50  0001 C CNN
F 3 "" H 2000 5250 50  0001 C CNN
	1    2000 5250
	1    0    0    -1  
$EndComp
$Comp
L Device:R R12
U 1 1
P 2000 5050
F 0 "R12" H 2070 5096 50  0000 L CNN
F 1 "4k7" H 2070 5005 50  0000 L CNN
F 2 "Resistor_SMD:R_0402_1005Metric" V 1930 5050 50  0001 C CNN
F 3 "~" H 2000 5050 50  0001 C CNN
	1    2000 5050
	1    0    0    -1  
$EndComp
$Comp
L power:GND #PWR0110
U 1 1
P 1800 5250
F 0 "#PWR0110" H 1800 5000 50  0001 C CNN
F 1 "GND" H 1805 5077 50  0000 C CNN
F 2 "" H 1800 5250 50  0001 C CNN
F 3 "" H 1800 5250 50  0001 C CNN
	1    1800 5250
	1    0    0    -1  
$EndComp
Wire Wire Line
	1800 5150 1800 5250
Wire Wire Line
	1800 4800 1700 4800
Connection ~ 1800 4800
Wire Wire Line
	1800 4850 1800 4800
Wire Wire Line
	2350 4800 2000 4800
$Comp
L Device:C C10
U 1 1
P 1800 5000
F 0 "C10" V 1650 5000 50  0000 C CNN
F 1 "N/A" V 1750 4850 50  0000 C CNN
F 2 "Capacitor_SMD:C_0402_1005Metric" H 1838 4850 50  0001 C CNN
F 3 "~" H 1800 5000 50  0001 C CNN
	1    1800 5000
	1    0    0    -1  
$EndComp
$Comp
L Device:R R10
U 1 1
P 1550 4800
F 0 "R10" V 1343 4800 50  0000 C CNN
F 1 "10R" V 1434 4800 50  0000 C CNN
F 2 "Resistor_SMD:R_0402_1005Metric" V 1480 4800 50  0001 C CNN
F 3 "~" H 1550 4800 50  0001 C CNN
	1    1550 4800
	0    1    1    0   
$EndComp
$Comp
L power:GND #PWR0116
U 1 1
P 3200 5500
F 0 "#PWR0116" H 3200 5250 50  0001 C CNN
F 1 "GND" H 3205 5327 50  0000 C CNN
F 2 "" H 3200 5500 50  0001 C CNN
F 3 "" H 3200 5500 50  0001 C CNN
	1    3200 5500
	1    0    0    -1  
$EndComp
$Comp
L power:GND #PWR0115
U 1 1
P 3200 4400
F 0 "#PWR0115" H 3200 4150 50  0001 C CNN
F 1 "GND" H 3205 4227 50  0000 C CNN
F 2 "" H 3200 4400 50  0001 C CNN
F 3 "" H 3200 4400 50  0001 C CNN
	1    3200 4400
	1    0    0    -1  
$EndComp
Text Label 3100 5350 2    50   ~ 0
PWMA_F
Wire Wire Line
	3250 5200 3200 5200
Wire Wire Line
	3200 5200 3200 5500
Wire Wire Line
	3250 5350 3100 5350
Text Label 4150 5350 0    50   ~ 0
PWMB_INT
Wire Wire Line
	3950 5350 4150 5350
Wire Wire Line
	3950 5050 4150 5050
Text Label 4150 5050 0    50   ~ 0
PWMB_F
Wire Wire Line
	3950 5200 4050 5200
Wire Wire Line
	3250 5050 3200 5050
$Comp
L power:+3.3V #PWR0114
U 1 1
P 4050 4650
F 0 "#PWR0114" H 4050 4500 50  0001 C CNN
F 1 "+3.3V" H 4065 4823 50  0000 C CNN
F 2 "" H 4050 4650 50  0001 C CNN
F 3 "" H 4050 4650 50  0001 C CNN
	1    4050 4650
	1    0    0    -1  
$EndComp
Wire Wire Line
	4050 5200 4050 4700
Wire Wire Line
	3200 5050 3200 4700
Wire Wire Line
	3200 4700 4050 4700
Connection ~ 4050 4700
Wire Wire Line
	4050 4700 4050 4650
Text Label 4150 4250 0    50   ~ 0
PWMA_INT
Text Label 3100 4250 2    50   ~ 0
PWMB_F
$Comp
L #MyLibrary:SN74LVC1G98 U2
U 1 1
P 3600 5200
F 0 "U2" H 3600 5615 50  0000 C CNN
F 1 "SN74LVC1G98DBVR" H 3600 5524 50  0000 C CNN
F 2 "Package_TO_SOT_SMD:SOT-23-6" H 3600 5200 50  0001 C CNN
F 3 "" H 3600 5200 50  0001 C CNN
	1    3600 5200
	1    0    0    -1  
$EndComp
$Comp
L #MyLibrary:SN74LVC1G98 U1
U 1 1
P 3600 4100
F 0 "U1" H 3600 4515 50  0000 C CNN
F 1 "SN74LVC1G98DBVR" H 3600 4424 50  0000 C CNN
F 2 "Package_TO_SOT_SMD:SOT-23-6" H 3600 4100 50  0001 C CNN
F 3 "" H 3600 4100 50  0001 C CNN
	1    3600 4100
	1    0    0    -1  
$EndComp
$Comp
L power:+3.3V #PWR0112
U 1 1
P 4050 3550
F 0 "#PWR0112" H 4050 3400 50  0001 C CNN
F 1 "+3.3V" H 4065 3723 50  0000 C CNN
F 2 "" H 4050 3550 50  0001 C CNN
F 3 "" H 4050 3550 50  0001 C CNN
	1    4050 3550
	1    0    0    -1  
$EndComp
Wire Wire Line
	3950 4100 4050 4100
Wire Wire Line
	4050 4100 4050 3600
Wire Wire Line
	3250 3950 3200 3950
Wire Wire Line
	3200 3950 3200 3600
Wire Wire Line
	3200 3600 4050 3600
Connection ~ 4050 3600
Wire Wire Line
	4050 3600 4050 3550
Wire Wire Line
	3250 4100 3200 4100
Wire Wire Line
	3200 4100 3200 4400
Wire Wire Line
	3250 4250 3100 4250
Wire Wire Line
	3950 3950 4150 3950
Wire Wire Line
	3950 4250 4150 4250
Text Label 4150 3950 0    50   ~ 0
PWMA_F
Wire Wire Line
	1400 4800 1300 4800
Wire Wire Line
	1400 3950 1300 3950
Text Label 1300 4800 2    50   ~ 0
PWMB
Text Label 1300 3950 2    50   ~ 0
PWMA
Text Label 2350 3950 0    50   ~ 0
PWMA_F
Text Label 2350 4800 0    50   ~ 0
PWMB_F
Wire Wire Line
	3050 1250 3000 1250
$Comp
L Device:R R5
U 1 1
P 8600 4450
F 0 "R5" V 8650 4650 50  0000 C CNN
F 1 "0R" V 8550 4650 50  0000 C CNN
F 2 "Resistor_SMD:R_0402_1005Metric" V 8530 4450 50  0001 C CNN
F 3 "~" H 8600 4450 50  0001 C CNN
	1    8600 4450
	0    1    1    0   
$EndComp
Connection ~ 9800 3600
Wire Wire Line
	9800 3600 9800 4050
Wire Wire Line
	9800 3100 9800 3600
$EndSCHEMATC
